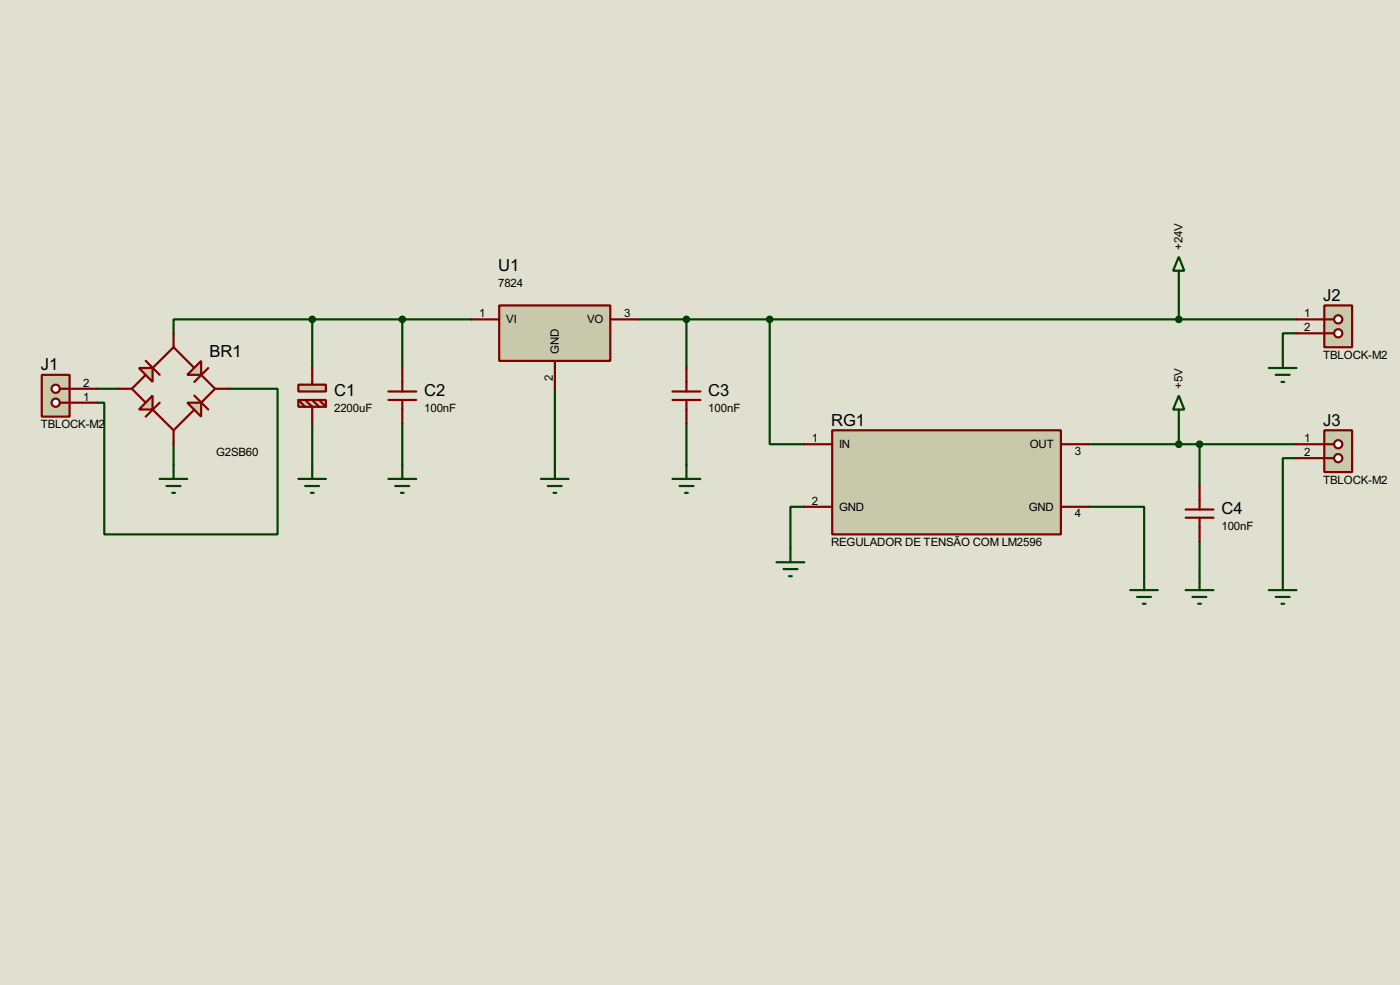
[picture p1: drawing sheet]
<svg xmlns="http://www.w3.org/2000/svg" width="256mm" height="180mm" viewBox="0 0 256 180" stroke-linecap="round" stroke-linejoin="round" font-family="sans-serif">
<path d="M0 0h256.5v180.3h-256.5z" fill="#e0e0d0"/>
<g fill="none" stroke="#004000" stroke-width=".4">
<path d="M57.2 58.5h-25.4v2.5M57.2 58.5v8.9M57.2 58.5h29.2M73.7 58.5v8.9M116.9 58.5h120.6M125.8 58.5v8.9M141 58.5v22.8h6.4M216 52.1v6.4M17.8 71.2h3.8M42 71.2h8.9v26.6h-31.8v-24.1h-1.3M57.2 77.5v7.6M73.7 77.5v7.6"/>
<path d="M101.7 71.2v13.9M125.8 77.5v7.6M216 77.5v3.8M237.5 61h-2.5v3.8M31.8 81.3v3.8M147.4 92.8h-2.6v7.6M199.4 92.8h10.2v12.7M199.4 81.3h38.1M219.8 81.3v7.7M219.8 99.1v6.4M237.5 83.9h-2.5v21.6"/>
</g>
<path d="M152.5 78.8h41.9v19h-41.9z" fill="#c8c8aa" stroke="#800000" stroke-width=".4"/>
<path d="M147.4 81.3h5.1M147.4 92.8h5.1M194.4 81.3h5M194.4 92.8h5" fill="none" stroke="#800000" stroke-width=".4"/>
<path d="M216 72.4l1 2.6h-2.1zM216 75v2.5M142.3 102.9h5.1M143.6 104.2h2.5M144.6 105.5h.5M144.8 100.4v2.5M207.1 108h5M208.3 109.3h2.6M209.4 110.5h.5M209.6 105.5v2.5" fill="none" stroke="#004000" stroke-width=".4"/>
<path d="M7.7 68.6h5.1v7.7h-5.1z" fill="#c8c8aa" stroke="#800000" stroke-width=".4"/>
<path d="M11 73.7h1.8" fill="none" stroke="#800000" stroke-width=".4"/>
<circle cx="10.2" cy="73.7" r=".75" fill="#feffff" stroke="#800000" stroke-width=".4"/>
<path d="M11 71.2h1.8" fill="none" stroke="#800000" stroke-width=".4"/>
<circle cx="10.2" cy="71.2" r=".75" fill="#feffff" stroke="#800000" stroke-width=".4"/>
<path d="M12.8 73.7h5M12.8 71.2h5" fill="none" stroke="#800000" stroke-width=".4"/>
<path d="M34.3 73.7h2.6v2.6z" fill="#c8c8aa" stroke="#800000" stroke-width=".4"/>
<path d="M26.7 66.1l2.6 2.5M26.7 68.6l-2.5 2.6 2.5 2.5M28 67.4l3.8-3.8 3.8 3.8M28 75l3.8 3.8 3.8-3.8M29.3 73.7l-2.6 2.6M35.6 72.4l2.6 2.6M36.9 68.6l2.5 2.6-2.5 2.5M38.2 67.4l-2.6 2.5" fill="none" stroke="#800000" stroke-width=".4"/>
<g fill="#c8c8aa" stroke="#800000" stroke-width=".4">
<path d="M25.5 67.4h2.5v2.5z"/>
<path d="M34.3 68.6l2.6-2.5v2.5z"/>
<path d="M28 72.4v2.6h-2.5z"/>
</g>
<path d="M21.6 71.2h2.6M31.8 61v2.6M31.8 78.8v2.5M39.4 71.2h2.6" fill="none" stroke="#800000" stroke-width=".4"/>
<path d="M29.3 87.7h5M30.5 89h2.6M31.6 90.2h.5M31.8 85.1v2.6" fill="none" stroke="#004000" stroke-width=".4"/>
<g fill="#c8c8aa" stroke="#800000" stroke-width=".4">
<path d="M54.7 70.4h5v1.3h-5z"/>
<path d="M54.7 73.2h5v1.3h-5z"/>
</g>
<path d="M54.7 73.2l1.2 1.3M55.9 73.2l1.3 1.3v3M57.2 67.4v3M57.2 73.2l1.3 1.3M58.5 73.2l1.2 1.3M71.2 73.2h5.1M71.2 71.7h5.1M73.7 67.4v4.3M73.7 73.2v4.3" fill="none" stroke="#800000" stroke-width=".4"/>
<circle cx="57.2" cy="58.5" r=".5" fill="#004000" stroke="#004000" stroke-width=".4"/>
<path d="M91.5 55.9h20.3v10.2h-20.3z" fill="#c8c8aa" stroke="#800000" stroke-width=".4"/>
<path d="M86.4 58.5h5.1M111.8 58.5h5.1M101.7 66.1v5.1M123.2 73.2h5.1M123.2 71.7h5.1M125.8 67.4v4.3M125.8 73.2v4.3" fill="none" stroke="#800000" stroke-width=".4"/>
<circle cx="73.7" cy="58.5" r=".5" fill="#004000" stroke="#004000" stroke-width=".4"/>
<g fill="none" stroke="#004000" stroke-width=".4">
<path d="M54.7 87.7h5M55.9 89h2.6M57 90.2h.5M57.2 85.1v2.6M71.2 87.7h5.1M72.4 89h2.6M73.5 90.2h.5M73.7 85.1v2.6M99.1 87.7h5.1M100.4 89h2.5M101.4 90.2h.5M101.7 85.1v2.6"/>
<path d="M123.2 87.7h5.1M124.5 89h2.6M125.5 90.2h.5M125.8 85.1v2.6"/>
</g>
<path d="M242.6 55.9h5.1v7.7h-5.1z" fill="#c8c8aa" stroke="#800000" stroke-width=".4"/>
<path d="M242.6 58.5h1.8" fill="none" stroke="#800000" stroke-width=".4"/>
<circle cx="245.1" cy="58.5" r=".75" fill="#feffff" stroke="#800000" stroke-width=".4"/>
<path d="M242.6 61h1.8" fill="none" stroke="#800000" stroke-width=".4"/>
<circle cx="245.1" cy="61" r=".75" fill="#feffff" stroke="#800000" stroke-width=".4"/>
<path d="M237.5 58.5h5.1M237.5 61h5.1" fill="none" stroke="#800000" stroke-width=".4"/>
<g fill="#004000" stroke="#004000" stroke-width=".4">
<circle cx="125.7" cy="58.5" r=".5"/>
<circle cx="141" cy="58.5" r=".5"/>
</g>
<path d="M242.6 78.8h5.1v7.6h-5.1z" fill="#c8c8aa" stroke="#800000" stroke-width=".4"/>
<path d="M242.6 81.3h1.8" fill="none" stroke="#800000" stroke-width=".4"/>
<circle cx="245.1" cy="81.3" r=".75" fill="#feffff" stroke="#800000" stroke-width=".4"/>
<path d="M242.6 83.9h1.8" fill="none" stroke="#800000" stroke-width=".4"/>
<circle cx="245.1" cy="83.9" r=".75" fill="#feffff" stroke="#800000" stroke-width=".4"/>
<path d="M217.2 94.8h5.1M217.2 93.3h5.1M219.8 89v4.3M219.8 94.8v4.3M237.5 81.3h5.1M237.5 83.9h5.1" fill="none" stroke="#800000" stroke-width=".4"/>
<g fill="#004000" stroke="#004000" stroke-width=".4">
<circle cx="215.9" cy="81.3" r=".5"/>
<circle cx="215.9" cy="58.5" r=".5"/>
<circle cx="219.7" cy="81.3" r=".5"/>
</g>
<g fill="none" stroke="#004000" stroke-width=".4">
<path d="M216 47l1 2.6h-2.1zM216 49.6v2.5M232.5 67.4h5M233.7 68.6h2.6M234.8 69.9h.5M235 64.8v2.6M217.2 108h5.1M218.5 109.3h2.5M219.5 110.5h.5M219.8 105.5v2.5M232.5 108h5M233.7 109.3h2.6"/>
<path d="M234.8 110.5h.5M235 105.5v2.5"/>
</g>
<g font-size="3.4">
<text x="91.3" y="49.6">U1</text>
<text x="242.4" y="55.1">J2</text>
<text x="38.4" y="65.3">BR1</text>
<text x="7.5" y="67.8">J1</text>
<text x="61.2" y="72.5">C1</text>
<text x="77.7" y="72.5">C2</text>
<text x="129.8" y="72.5">C3</text>
<text x="152.3" y="78">RG1</text>
<text x="242.4" y="78">J3</text>
<text x="223.8" y="94">C4</text>
</g>
<g font-size="2.4">
<text x="216.7" y="45.7" transform="rotate(-90 216.7 45.7)">+24V</text>
<text x="91.3" y="52.6">7824</text>
<text x="87.8" y="58.1">1</text>
<text x="92.8" y="59.2">VI</text>
<text x="107.6" y="59.2">VO</text>
<text x="114.4" y="58.1">3</text>
<text x="238.9" y="58.1">1</text>
<text x="102.3" y="64.8" transform="rotate(-90 102.3 64.8)">GND</text>
<text x="238.9" y="60.6">2</text>
<text x="242.4" y="65.6">TBLOCK-M2</text>
<text x="15.3" y="70.8">2</text>
<text x="101.2" y="69.8" transform="rotate(-90 101.2 69.8)">2</text>
<text x="216.7" y="71.1" transform="rotate(-90 216.7 71.1)">+5V</text>
<text x="15.3" y="73.3">1</text>
<text x="61.2" y="75.4">2200uF</text>
<text x="77.7" y="75.4">100nF</text>
<text x="129.8" y="75.4">100nF</text>
<text x="7.5" y="78.3">TBLOCK-M2</text>
<text x="39.6" y="83.4">G2SB60</text>
<text x="148.8" y="80.9">1</text>
<text x="153.7" y="82">IN</text>
<text x="188.7" y="82">OUT</text>
<text x="196.9" y="83.2">3</text>
<text x="238.9" y="80.9">1</text>
<text x="238.9" y="83.5">2</text>
<text x="242.4" y="88.5">TBLOCK-M2</text>
<text x="148.8" y="92.4">2</text>
<text x="153.7" y="93.5">GND</text>
<text x="188.5" y="93.5">GND</text>
<text x="196.9" y="94.7">4</text>
<text x="152.3" y="99.9">REGULADOR DE TENSÃO COM LM2596</text>
<text x="223.8" y="97">100nF</text>
</g>
</svg>
